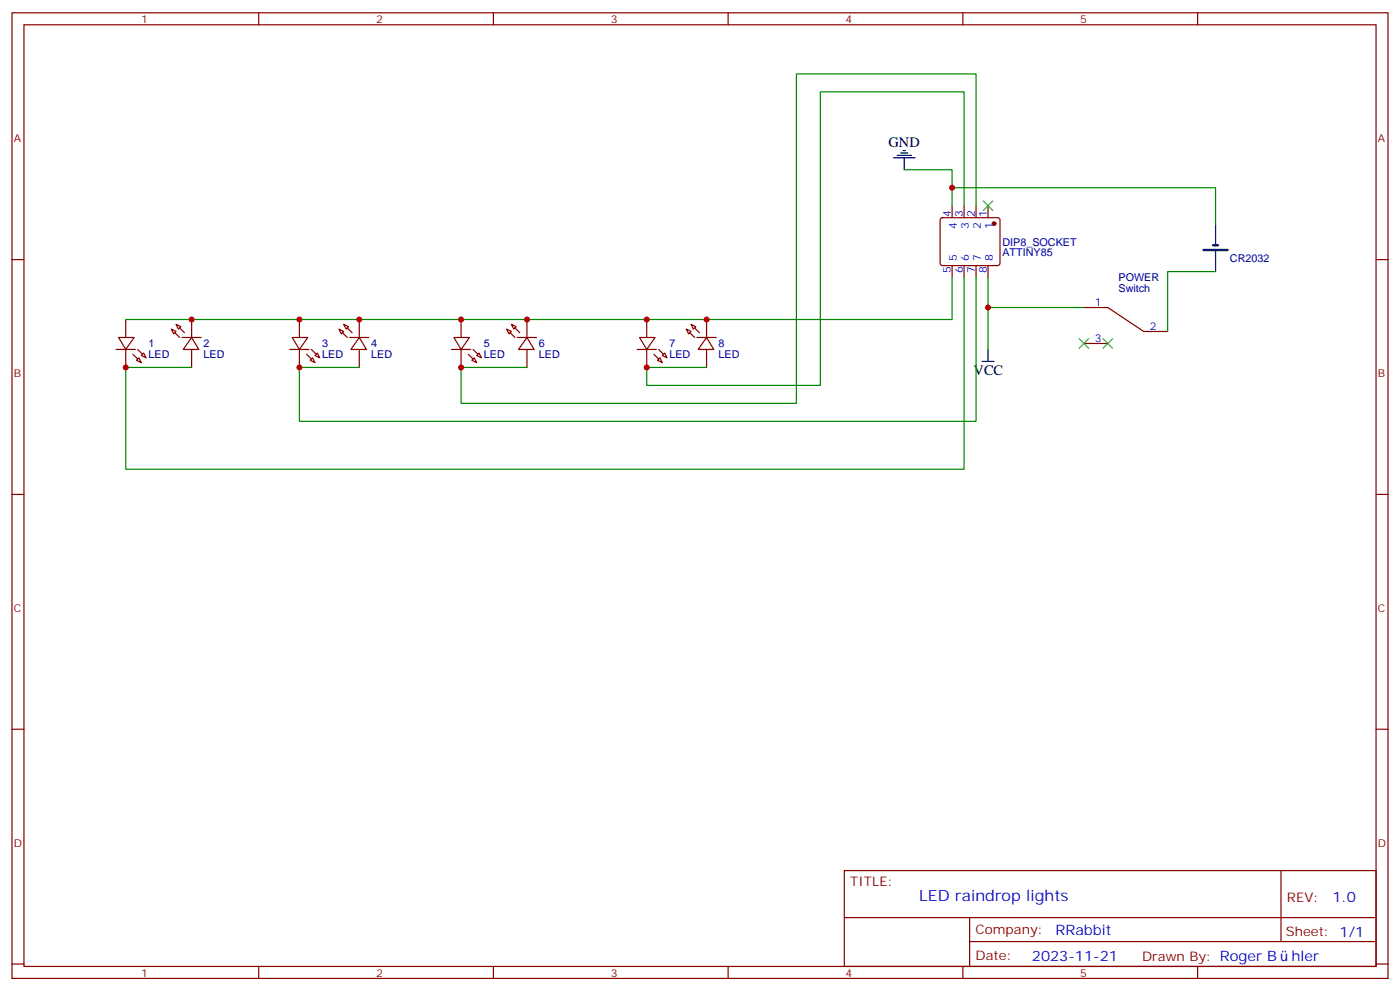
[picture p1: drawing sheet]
<svg xmlns="http://www.w3.org/2000/svg" width="412mm" height="292mm" viewBox="0 0 412 292" stroke-linecap="round" stroke-linejoin="round" font-family="sans-serif">
<g fill="none" stroke="#870000" stroke-width=".35">
<path d="M3.5 3.8h405.4v284.3h-405.4zM7.1 7.3h398.2v277.3h-398.2zM76.2 3.8v3.5M145.3 3.8v3.5M214.5 3.8v3.5M283.6 3.8v3.5M352.8 3.8v3.5M3.5 76.4h3.6M277.2 64.3l.4-.2h16.3l.5 .2 .2 .5v12.7l-.3 .5-.4 .2h-16.3l-.5-.2-.2-.5v-12.7zM280.5 60.6v3.5M280.5 78.2v3.5M284 60.6v3.5"/>
<path d="M284 78.2v3.5M287.5 60.6v3.5M287.5 78.2v3.5M291 60.6v3.5M291 78.2v3.5M405.3 76.4h3.6M34.9 99.4h4.6l-2.5 3.5zM3.5 145.6h3.6M405.3 145.6h3.6M3.5 214.7h3.6M405.3 214.7h3.6M248.7 256.4h156.6v28.2h-156.6z"/>
<path d="M377.3 256.4v20.9M248.7 270.2h156.5M285.6 277.3h119.6M285.6 270.2v14.1M3.5 283.9h3.6M76.2 284.6v3.5M145.3 284.6v3.5M214.5 284.6v3.5M283.6 284.6v3.5M352.8 284.6v3.5M405.3 283.9h3.6"/>
</g>
<circle cx="292.8" cy="65.9" r=".53" fill="#870000" stroke="#870000" stroke-width=".35"/>
<path d="M263.2 46.5h6.3M264.2 45.8h4.3M265.3 45h2.1M266 44.3h.7M266.3 46.5v3.5M358.1 65.9v6.3M358.1 73.6v6.4M289.3 106.4h3.5M291 102.9v3.5" fill="none" stroke="#000" stroke-width=".35"/>
<path d="M354.5 73.6h7.1M357.4 72.2h1.4" fill="none" stroke="#000" stroke-width=".71"/>
<path d="M34.2 102.9h5.7z" fill="#f00" stroke="#870000" stroke-width=".35"/>
<g fill="#870000" stroke="#870000" stroke-width=".35">
<path d="M40.6 102.9l1.4 1.4z"/>
<path d="M39.2 104.3l1.4 1.4z"/>
</g>
<path d="M37 94.1v5.3M56.4 99.4l2.2 3.5h-4.6zM37 102.9v5.3M40.2 106.1l.7-.7 .7 1.4zM41.6 104.7l.7-.7 .7 1.4z" fill="none" stroke="#870000" stroke-width=".35"/>
<path d="M53.6 99.4h5.7z" fill="#f00" stroke="#870000" stroke-width=".35"/>
<g fill="#870000" stroke="#870000" stroke-width=".35">
<path d="M51.5 98l1.4 1.4z"/>
<path d="M52.9 96.6l1.4 1.4z"/>
</g>
<path d="M50.4 96.9l1.5 .7-.7 .7zM51.9 95.5l1.4 .7-.7 .7zM56.4 94.1v5.3M86.1 99.4h4.6l-2.5 3.5zM56.4 102.9v5.3" fill="none" stroke="#870000" stroke-width=".35"/>
<path d="M85.4 102.9h5.6z" fill="#f00" stroke="#870000" stroke-width=".35"/>
<g fill="#870000" stroke="#870000" stroke-width=".35">
<path d="M91.7 102.9l1.4 1.4z"/>
<path d="M90.3 104.3l1.4 1.4z"/>
</g>
<path d="M88.2 94.1v5.3M105.8 99.4l2.1 3.5h-4.5zM88.2 102.9v5.3M91.4 106.1l.7-.7 .7 1.4zM92.8 104.7l.7-.7 .7 1.4z" fill="none" stroke="#870000" stroke-width=".35"/>
<path d="M103 99.4h5.7z" fill="#f00" stroke="#870000" stroke-width=".35"/>
<g fill="#870000" stroke="#870000" stroke-width=".35">
<path d="M100.9 98l1.4 1.4z"/>
<path d="M102.3 96.6l1.4 1.4z"/>
</g>
<path d="M99.8 96.9l1.4 .7-.7 .7zM101.2 95.5l1.5 .7-.7 .7zM105.8 94.1v5.3M133.7 99.4h4.6l-2.5 3.5zM105.8 102.9v5.3" fill="none" stroke="#870000" stroke-width=".35"/>
<path d="M133 102.9h5.6z" fill="#f00" stroke="#870000" stroke-width=".35"/>
<g fill="#870000" stroke="#870000" stroke-width=".35">
<path d="M139.3 102.9l1.5 1.4z"/>
<path d="M137.9 104.3l1.4 1.4z"/>
</g>
<path d="M135.8 94.1v5.3M155.2 99.4l2.1 3.5h-4.5zM135.8 102.9v5.3M139 106.1l.7-.7 .7 1.4zM141.1 104l.7 1.4-1.4-.7z" fill="none" stroke="#870000" stroke-width=".35"/>
<path d="M152.4 99.4h5.6z" fill="#f00" stroke="#870000" stroke-width=".35"/>
<g fill="#870000" stroke="#870000" stroke-width=".35">
<path d="M150.3 98l1.4 1.4z"/>
<path d="M151.7 96.6l1.4 1.4z"/>
</g>
<path d="M149.2 96.9l1.4 .7-.7 .7zM150.6 95.5l1.4 .7-.7 .7zM155.2 94.1v5.3M188.4 99.4h4.6l-2.5 3.5zM155.2 102.9v5.3" fill="none" stroke="#870000" stroke-width=".35"/>
<path d="M187.7 102.9h5.6z" fill="#f00" stroke="#870000" stroke-width=".35"/>
<g fill="#870000" stroke="#870000" stroke-width=".35">
<path d="M194 102.9l1.4 1.4z"/>
<path d="M192.6 104.3l1.4 1.4z"/>
</g>
<path d="M190.5 94.1v5.3M208.1 99.4l2.2 3.5h-4.6zM190.5 102.9v5.3M193.7 106.1l.7-.7 .7 1.4zM195.1 104.7l.7-.7 .7 1.4z" fill="none" stroke="#870000" stroke-width=".35"/>
<path d="M205.3 99.4h5.7z" fill="#f00" stroke="#870000" stroke-width=".35"/>
<g fill="#870000" stroke="#870000" stroke-width=".35">
<path d="M203.2 98l1.4 1.4z"/>
<path d="M204.6 96.6l1.4 1.4z"/>
</g>
<path d="M202.1 96.9l1.5 .7-.8 .7zM203.6 95.5l1.4 .7-.7 .7zM208.1 94.1v5.3M319.3 90.6h7l10.6 7h7.1M208.1 102.9v5.3M319.3 101.1h7" fill="none" stroke="#870000" stroke-width=".35"/>
<path d="M266.3 50h14.2v10.6M280.5 55.3h77.6v10.6M284 60.6v-33.5h-42.3v86.4h-51.2v-5.3h17.6M287.5 60.6v-38.8h-52.9v97h-98.8v-10.6h19.4M358.1 80h-14.1v17.6M280.5 81.7v12.4h-243.5M284 81.7v56.5h-247v-30h19.4M287.5 81.7v42.4h-199.3v-15.9h17.6M291 81.7v21.2M291 90.6h28.3" fill="none" stroke="#008700" stroke-width=".35"/>
<path d="M289.6 59.2l2.9 2.8M292.5 59.2l-2.9 2.8M317.9 99.7l2.8 2.9M320.7 99.7l-2.8 2.9M324.9 99.7l2.8 2.9M327.7 99.7l-2.8 2.9" fill="none" stroke="#3c3" stroke-width=".35"/>
<g fill="#c00">
<circle cx="208.1" cy="94.1" r=".88"/>
<circle cx="190.5" cy="94.1" r=".88"/>
<circle cx="155.2" cy="94.1" r=".88"/>
<circle cx="135.8" cy="94.1" r=".88"/>
<circle cx="105.8" cy="94.1" r=".88"/>
<circle cx="88.2" cy="94.1" r=".88"/>
<circle cx="56.4" cy="94.1" r=".88"/>
<circle cx="37" cy="108.2" r=".88"/>
<circle cx="88.2" cy="108.2" r=".88"/>
<circle cx="135.8" cy="108.2" r=".88"/>
<circle cx="190.5" cy="108.2" r=".88"/>
<circle cx="280.5" cy="55.3" r=".88"/>
<circle cx="291" cy="90.6" r=".88"/>
</g>
<text font-size="4.6" fill="#00f" x="270.8" y="265.4">LED raindrop lights</text>
<g font-size="4.2">
<text x="261.8" y="43.2">GND</text>
<text x="286.8" y="110.3">VCC</text>
</g>
<g font-size="4.2" fill="#00f">
<text x="392.5" y="265.6">1.0</text>
<text x="310.9" y="275.2">RRabbit</text>
<text x="304" y="283">2023-11-21</text>
<text x="380.4" y="282.9">hler</text>
</g>
<g font-size="3.9" fill="#800">
<text x="250.5" y="260.9">TITLE:</text>
<text x="379.1" y="265.6">REV:</text>
<text x="287.4" y="275.1">Company:</text>
<text x="378.7" y="275.8">Sheet: 1/1</text>
<text x="287.4" y="282.8">Date:</text>
<text x="336.4" y="282.9">Drawn By: Roger B</text>
</g>
<g font-size="3.2" fill="#800">
<text x="41.6" y="6.8">1</text>
<text x="110.8" y="6.8">2</text>
<text x="179.9" y="6.8">3</text>
<text x="249.1" y="6.8">4</text>
<text x="318.2" y="6.8">5</text>
<text x="4.1" y="41.9">A</text>
<text x="405.9" y="41.9">A</text>
<text x="4.1" y="111">B</text>
<text x="405.9" y="111">B</text>
<text x="4.1" y="180.2">C</text>
<text x="405.9" y="180.2">C</text>
<text x="4.1" y="249.3">D</text>
<text x="405.9" y="249.3">D</text>
<text x="41.6" y="287.6">1</text>
<text x="110.8" y="287.6">2</text>
<text x="179.9" y="287.6">3</text>
<text x="249.1" y="287.6">4</text>
<text x="318.2" y="287.6">5</text>
</g>
<g font-size="3.2" fill="#00f">
<text x="280.1" y="63.9" transform="rotate(-90 280.1 63.9)">4</text>
<text x="283.6" y="63.9" transform="rotate(-90 283.6 63.9)">3</text>
<text x="287.2" y="63.9" transform="rotate(-90 287.2 63.9)">2</text>
<text x="290.7" y="63.9" transform="rotate(-90 290.7 63.9)">1</text>
<text x="281.9" y="67.4" transform="rotate(-90 281.9 67.4)">4</text>
<text x="285.4" y="67.4" transform="rotate(-90 285.4 67.4)">3</text>
<text x="288.9" y="67.4" transform="rotate(-90 288.9 67.4)">2</text>
<text x="292.5" y="67.4" transform="rotate(-90 292.5 67.4)">1</text>
<text x="281.9" y="76.9" transform="rotate(-90 281.9 76.9)">5</text>
<text x="285.4" y="76.9" transform="rotate(-90 285.4 76.9)">6</text>
<text x="288.9" y="76.9" transform="rotate(-90 288.9 76.9)">7</text>
<text x="292.5" y="76.9" transform="rotate(-90 292.5 76.9)">8</text>
<text x="280.1" y="80.4" transform="rotate(-90 280.1 80.4)">5</text>
<text x="283.6" y="80.4" transform="rotate(-90 283.6 80.4)">6</text>
<text x="287.2" y="80.4" transform="rotate(-90 287.2 80.4)">7</text>
<text x="290.7" y="80.4" transform="rotate(-90 290.7 80.4)">8</text>
<text x="322.5" y="90.2">1</text>
<text x="322.5" y="100.8">3</text>
<text x="338.7" y="97.3">2</text>
</g>
<g font-size="3.2" fill="#000080">
<text x="295.3" y="75.5">ATTINY85</text>
<text x="295.3" y="72.3">DIP8_SOCKET</text>
<text x="362.3" y="77.2">CR2032</text>
<text x="329.5" y="82.7">POWER</text>
<text x="329.5" y="85.9">Switch</text>
<text x="43.7" y="105.5">LED</text>
<text x="43.7" y="102.3">1</text>
<text x="60" y="105.5">LED</text>
<text x="60" y="102.3">2</text>
<text x="94.9" y="105.5">LED</text>
<text x="94.9" y="102.3">3</text>
<text x="109.4" y="105.5">LED</text>
<text x="109.4" y="102.3">4</text>
<text x="142.5" y="105.5">LED</text>
<text x="142.5" y="102.3">5</text>
<text x="158.7" y="105.5">LED</text>
<text x="158.7" y="102.3">6</text>
<text x="197.2" y="105.5">LED</text>
<text x="197.2" y="102.3">7</text>
<text x="211.7" y="105.5">LED</text>
<text x="211.7" y="102.3">8</text>
</g>
</svg>
